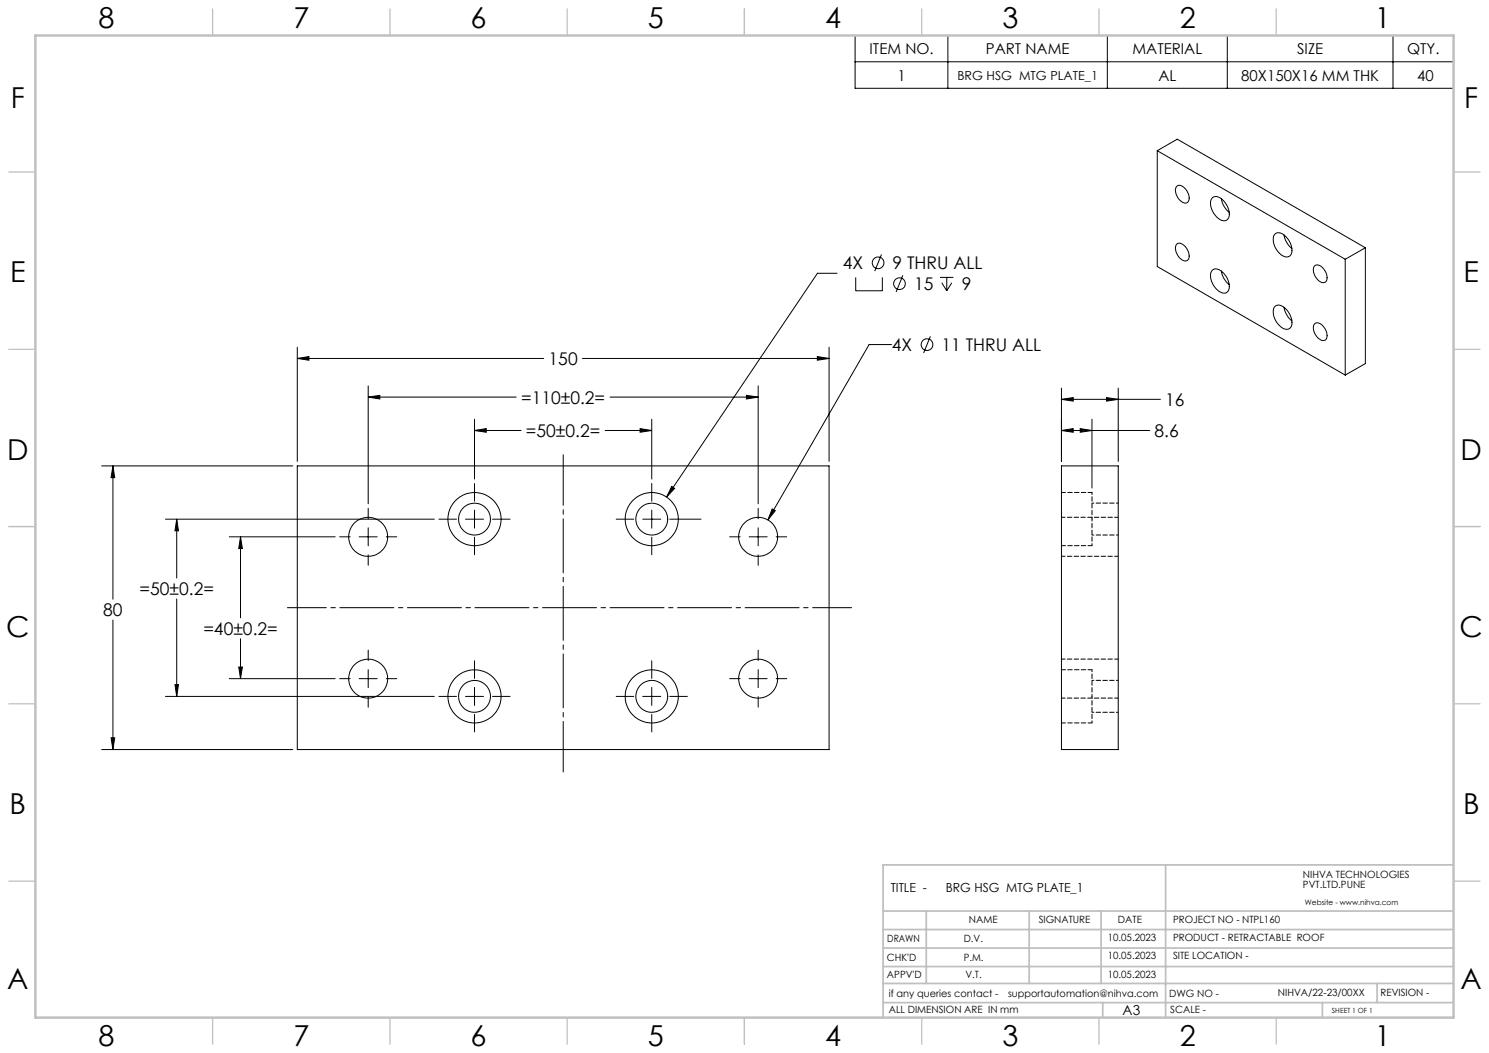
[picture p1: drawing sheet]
<svg xmlns="http://www.w3.org/2000/svg" width="420mm" height="297mm" viewBox="0 0 420 297" stroke-linecap="round" stroke-linejoin="round" font-family="sans-serif">
<g fill="none" stroke="#000" stroke-width=".28">
<path d="M241.2 10h168.8v14.9h-168.8zM241.2 17.4h168.8M267.4 10v14.9M312.3 10v14.9M346.2 10v14.9M392.9 10v14.9M326.4 42.5l5.7-3.2 53 30.6M326.4 42.5l53 30.6M326.4 42.5v32.7l53 30.6M331.8 52.7a1.56 1.56 0 0 1 2.5 .5 3.1 3.1 0 0 1 .6 3.9 2.49 2.49 0 0 1-2.9-1.9 2.62 2.62 0 0 1-.2-2.5zM341.9 55.8a2.59 2.59 0 0 1 3.6 1.3 4.2 4.2 0 0 1 .8 4.8 2.29 2.29 0 0 1-3.3-.9 4.3 4.3 0 0 1-1.1-5.2zM344.5 56.1a6 6 0 0 0 2.2 3.8"/>
<path d="M236.1 77.1h-5.5l-42.6 63.1M241.4 78.2v3.8h7.5v-3.8M248.6 71.8l-1.9 4.7M254.7 77.6l-1.9 4.8M265.1 78.2h3.8M265.6 79.8l1.5 2.2M267.1 78.2v3.8M268.5 79.8l-1.4 2.2M332 68.8a2.31 2.31 0 0 1 2.9 1.6 2.31 2.31 0 0 1-.1 3.2 3.4 3.4 0 0 1-3.2-4.1zM341.9 76.2a2.59 2.59 0 0 1 3.6 1.3 3.7 3.7 0 0 1 .5 5 3.1 3.1 0 0 1-3.6-1.9 3.8 3.8 0 0 1-.5-4.4zM344.5 76.5a5.9 5.9 0 0 0 2.2 3.8M359.6 66a2.29 2.29 0 0 1 3.3 1 4.3 4.3 0 0 1 1 5.1 2.59 2.59 0 0 1-3.5-1.3 4.2 4.2 0 0 1-.8-4.8z"/>
<path d="M362.2 66.3a6.4 6.4 0 0 0 2.2 3.8M370.8 75a2.05 2.05 0 0 1 2.8 1.2 2.35 2.35 0 0 1 0 3.5 3.1 3.1 0 0 1-3-2.7l-.1-1.4zM379.4 73.1v32.7M385.1 69.9l-5.7 3.2M385.1 69.9v32.6l-5.7 3.3M83.9 97.9v32.2M233.9 97.9v32.2M251.5 97.2h-6.4l-28.5 49.4M262.4 94.9l-1.9 4.7M359.6 86.4a2.59 2.59 0 0 1 3.6 1.3 4.2 4.2 0 0 1 .7 4.8 2.29 2.29 0 0 1-3.3-.9 4.3 4.3 0 0 1-1-5.2zM362.2 86.7a6.4 6.4 0 0 0 2.2 3.8M370.8 91.3a2.06 2.06 0 0 1 2.8 1.2 2.38 2.38 0 0 1 0 3.5 3.1 3.1 0 0 1-3-2.7l-.1-1.3z"/>
<path d="M83.9 101.1l3.2-.5v1zM83.9 101.1h69.5M103.9 112l3.2-.5v1zM103.9 108.8v33.3M103.9 112h41.7M133.8 118.2v16.9M164.3 101.1h69.6M172.1 112h41.8M183.8 118.2v16.9M210.5 111.5l3.4 .5-3.4 .5zM213.9 108.8v33.3M230.5 100.6l3.4 .5-3.4 .5z"/>
<path d="M299.4 112.6l3.3-.5v1zM299.4 109.5v20.6M299.4 112.6h27.9M308 118.2v19.5M312.1 112.1l3.3 .5-3.3 .5zM315.4 109.5v20.6M28.7 131.4h53.9M31.9 131.4l.4 3.3h-1zM31.9 131.4v37.6M83.9 131.4h150v80h-150zM133.8 136.4v5M133.8 121.4l3.4-.5v1z"/>
<path d="M133.8 121.4h13.2M170.7 121.4h13.1M180.6 120.9l3.2 .5-3.2 .5zM183.8 136.4v5M189.5 137.2l.8 .6-2.3 2.4zM299.4 131.4h16v80h-16zM299.4 121.4l3.3-.5v1zM299.4 121.4h24.9M304.7 120.9l3.3 .5-3.3 .5zM46.7 146.4h75.8M49.8 146.4l.5 3.3h-.9zM49.8 146.4v16.7"/>
<path d="M64.7 151.4h29.8M67.8 151.4l.6 3.3h-1.1zM67.8 151.4v22.9M95.8 151.4h3M101.3 151.4h5.1M103.9 143.4v2.9M103.9 148.9v5M103.9 156.5v3M108.9 151.4h3M123.8 146.4h5M131.3 146.4h5.1M133.8 143.9v5.1"/>
<path d="M133.8 151.5v5M138.9 146.4h5M173.8 146.4h5M181.3 146.4h5.1M183.8 143.9v5.1M183.8 151.5v5M188.9 146.4h8.8M205.8 151.4h3M211.3 151.4h5.1M213.9 143.4v2.9M213.9 148.9v5M213.9 156.5v3"/>
<path d="M217.8 143.5l.9 .5-2.1 2.6zM218.9 151.4h3M31.9 174.9v36.5M49.8 168.9v27.5M46.7 196.4h75.8M49.4 193.1h.9l-.5 3.3zM64.7 191.4h29.8M67.3 188.1h1.1l-.6 3.3zM67.8 180.2v11.2M95.8 191.4h3M101.3 191.4h5.1M103.9 183.4v2.9"/>
<path d="M103.9 188.9v5.1M103.9 196.5v3M108.9 191.4h3M123.8 196.4h5M131.3 196.4h5.1M133.8 186.4v4.9M133.8 193.9v5.1M138.9 196.4h5M173.8 196.4h5M181.3 196.4h5.1M183.8 186.4v4.9M183.8 193.9v5.1"/>
<path d="M188.9 196.4h5M205.8 191.4h3M211.3 191.4h5.1M213.9 183.4v2.9M213.9 188.9v5.1M213.9 196.5v3M218.9 191.4h3M28.7 211.4h53.9M31.3 208.1h1l-.4 3.3zM133.8 201.5v4.9M183.8 201.5v4.9"/>
<circle cx="247.7" cy="74.1" r="1.65"/>
<circle cx="253.7" cy="80" r="1.65"/>
<circle cx="261.5" cy="97.2" r="1.65"/>
<circle cx="103.9" cy="151.4" r="5.5"/>
<circle cx="133.9" cy="146.4" r="4.5"/>
<circle cx="133.9" cy="146.4" r="7.5"/>
<circle cx="183.8" cy="146.4" r="7.5"/>
<circle cx="183.9" cy="146.4" r="4.5"/>
<circle cx="213.9" cy="151.4" r="5.5"/>
<circle cx="103.8" cy="191.4" r="5.5"/>
<circle cx="133.9" cy="196.4" r="4.5"/>
<circle cx="133.9" cy="196.4" r="7.5"/>
<circle cx="183.8" cy="196.4" r="7.5"/>
<circle cx="183.9" cy="196.4" r="4.5"/>
<circle cx="213.9" cy="191.4" r="5.5"/>
</g>
<path d="M81.1 171.4h159.1" fill="none" stroke="#000" stroke-width=".28" stroke-dasharray="15.2 1.3 1.3 1.3" stroke-dashoffset="4.2"/>
<path d="M158.9 217.7v-89.4" fill="none" stroke="#000" stroke-width=".28" stroke-dasharray="15.2 1.3 1.3 1.3" stroke-dashoffset="1"/>
<g fill="none" stroke="#c0c0c0" stroke-width=".35">
<path d="M60 2.5v7.5M110 2.5v7.5M160 2.5v7.5M210 2.5v7.5M260 2.5v7.5M310 2.5v7.5M360 2.5v7.5M2.5 48.5h7.5M410 48.5h7.5M2.5 98.5h7.5M410 98.5h7.5M2.5 148.5h7.5"/>
<path d="M410 148.5h7.5M2.5 198.5h7.5M410 198.5h7.5M2.5 248.5h7.5M410 248.5h7.5M60 287v7.5M110 287v7.5M160 287v7.5M210 287v7.5M260 287v7.5M310 287v7.5M360 287v7.5"/>
</g>
<g fill="none" stroke="#c0c0c0" stroke-width=".5">
<path d="M249.1 257h160.9M261.3 257v20.4M290.3 257v20.4M310.6 257v20.4M328.8 243.9v43.1M410 243.9h-160.9v43.1M249.1 272.6h160.9M249.1 267.4h160.9M249.1 262.2h160.9M249.1 277.4h160.9M388.4 277.4v5.4M249.1 282.8h160.9"/>
<path d="M311 282.8v4.2M373 282.8v4.2"/>
</g>
<path d="M10 10h400v277h-400z" fill="none" stroke="#c0c0c0" stroke-width=".7"/>
<path d="M230.5 100.6l3.4 .5-3.4 .5zM83.9 101.1l3.2-.5v1zM31.9 131.4l.4 3.3h-1zM31.3 208.1h1l-.4 3.3zM180.6 120.9l3.2 .5-3.2 .5zM133.8 121.4l3.4-.5v1zM49.8 146.4l.5 3.3h-.9zM49.4 193.1h.9l-.5 3.3zM67.8 151.4l.6 3.3h-1.1zM67.3 188.1h1.1l-.6 3.3zM103.9 112l3.2-.5v1zM210.5 111.5l3.4 .5-3.4 .5zM189.5 137.2l-1.5 3 2.3-2.4zM217.8 143.5l-1.2 3.1 2.1-2.6zM312.1 112.1l3.3 .5-3.3 .5zM299.4 112.6l3.3-.5v1zM304.7 120.9l3.3 .5-3.3 .5zM299.4 121.4l3.3-.5v1z" fill="#000"/>
<path d="M308 146.4v-7.5M308 153.9v-7.5M308 150.9h7.4M315.4 141.9h-7.4M308 196.4v-7.5M315.4 191.9h-7.4M308 203.9v-7.5M308 200.9h7.4" fill="none" stroke="#000" stroke-width=".28" stroke-dasharray="1.3 .6" stroke-dashoffset=".7"/>
<path d="M299.4 156.9h16M315.4 145.9h-16M299.4 196.9h16M315.4 185.9h-16" fill="none" stroke="#000" stroke-width=".28" stroke-dasharray="1.3 .6" stroke-dashoffset=".3"/>
<path d="M308 138.9h-8.6M299.4 153.9h8.6M308 188.9h-8.6M299.4 203.9h8.6" fill="none" stroke="#000" stroke-width=".28" stroke-dasharray="1.3 .6" stroke-dashoffset=".1"/>
<g font-size="8.1">
<text x="27.8" y="8">8</text>
<text x="82.8" y="8">7</text>
<text x="132.8" y="8">6</text>
<text x="182.8" y="8">5</text>
<text x="232.8" y="8">4</text>
<text x="282.8" y="8">3</text>
<text x="332.8" y="8">2</text>
<text x="387.8" y="8">1</text>
<text x="3" y="30.4">F</text>
<text x="413" y="30.4">F</text>
<text x="2.8" y="79.6">E</text>
<text x="412.8" y="79.6">E</text>
<text x="2" y="129.6">D</text>
<text x="412" y="129.6">D</text>
<text x="1.7" y="179.6">C</text>
<text x="411.7" y="179.6">C</text>
<text x="2.7" y="229.6">B</text>
<text x="412.7" y="229.6">B</text>
<text x="2" y="278.9">A</text>
<text x="412" y="278.9">A</text>
<text x="27.8" y="295">8</text>
<text x="82.8" y="295">7</text>
<text x="132.8" y="295">6</text>
<text x="182.8" y="295">5</text>
<text x="232.8" y="295">4</text>
<text x="282.8" y="295">3</text>
<text x="332.8" y="295">2</text>
<text x="387.8" y="295">1</text>
</g>
<g font-size="4.9">
<text x="237.7" y="76">4X</text>
<text x="251.8" y="76">9 THRU ALL</text>
<text x="257.8" y="81.9">15</text>
<text x="271.3" y="81.9">9</text>
<text x="251.5" y="99.1">4X</text>
<text x="265.6" y="99">11 THRU ALL</text>
<text x="154.8" y="102.9">150</text>
<text x="147" y="113.9">=110±0.2=</text>
<text x="328.7" y="114.5">16</text>
<text x="148.4" y="123.3">=50±0.2=</text>
<text x="325.7" y="123.3">8.6</text>
<text x="39.4" y="167.8">=50±0.2=</text>
<text x="29.1" y="173.8">80</text>
<text x="57.4" y="179.1">=40±0.2=</text>
</g>
<g font-size="4.2">
<text x="245.3" y="15.3">ITEM NO.</text>
<text x="278.1" y="15.3">PART NAME</text>
<text x="319.4" y="15.3">MATERIAL</text>
<text x="365.9" y="15.3">SIZE</text>
<text x="396.9" y="15.3">QTY.</text>
<text x="253.1" y="22.7">1</text>
<text x="326.7" y="22.7">AL</text>
<text x="350.1" y="22.7">80X150X16 MM THK</text>
<text x="399.7" y="22.7">40</text>
</g>
<text font-size="3.9" x="316.7" y="286.4">A3</text>
<g font-size="3.5">
<text x="270.1" y="22.5">BRG HSG MTG PLATE_1</text>
<text x="251.2" y="251.7">TITLE -</text>
<text x="266.8" y="251.7">BRG HSG MTG PLATE_1</text>
</g>
<g font-size="2.8">
<text x="367.5" y="247.7">NIHVA TECHNOLOGIES</text>
<text x="367.5" y="250.5">PVT.LTD.PUNE</text>
<text x="273.3" y="260.4">NAME</text>
<text x="293" y="260.4">SIGNATURE</text>
<text x="315.3" y="260.5">DATE</text>
<text x="330.9" y="260.5">PROJECT NO - NTPL160</text>
<text x="250.3" y="265.7">DRAWN</text>
<text x="271.8" y="265.7">D.V.</text>
<text x="312.5" y="265.5">10.05.2023</text>
<text x="330.9" y="265.5">PRODUCT - RETRACTABLE ROOF</text>
<text x="250.2" y="271.1">CHK'D</text>
<text x="250.2" y="275.8">APPV'D</text>
<text x="271.8" y="271.1">P.M.</text>
<text x="272.3" y="275.8">V.T.</text>
<text x="312.5" y="270.6">10.05.2023</text>
<text x="312.5" y="275.8">10.05.2023</text>
<text x="330.9" y="270.6">SITE LOCATION -</text>
<text x="250.7" y="281.1">if any queries contact -</text>
<text x="284.3" y="281.1">supportautomation@nihva.com</text>
<text x="329.8" y="281.3">DWG NO -</text>
<text x="360.5" y="281.1">NIHVA/22-23/00XX</text>
<text x="389.4" y="281.1">REVISION -</text>
<text x="250.7" y="285.6">ALL DIMENSION ARE IN mm</text>
<text x="330.1" y="285.7">SCALE -</text>
</g>
<text font-size="2.1" x="368.1" y="255.1">Website - www.nihva.com</text>
<text font-size="2" x="375.7" y="285.6">SHEET 1 OF 1</text>
</svg>
